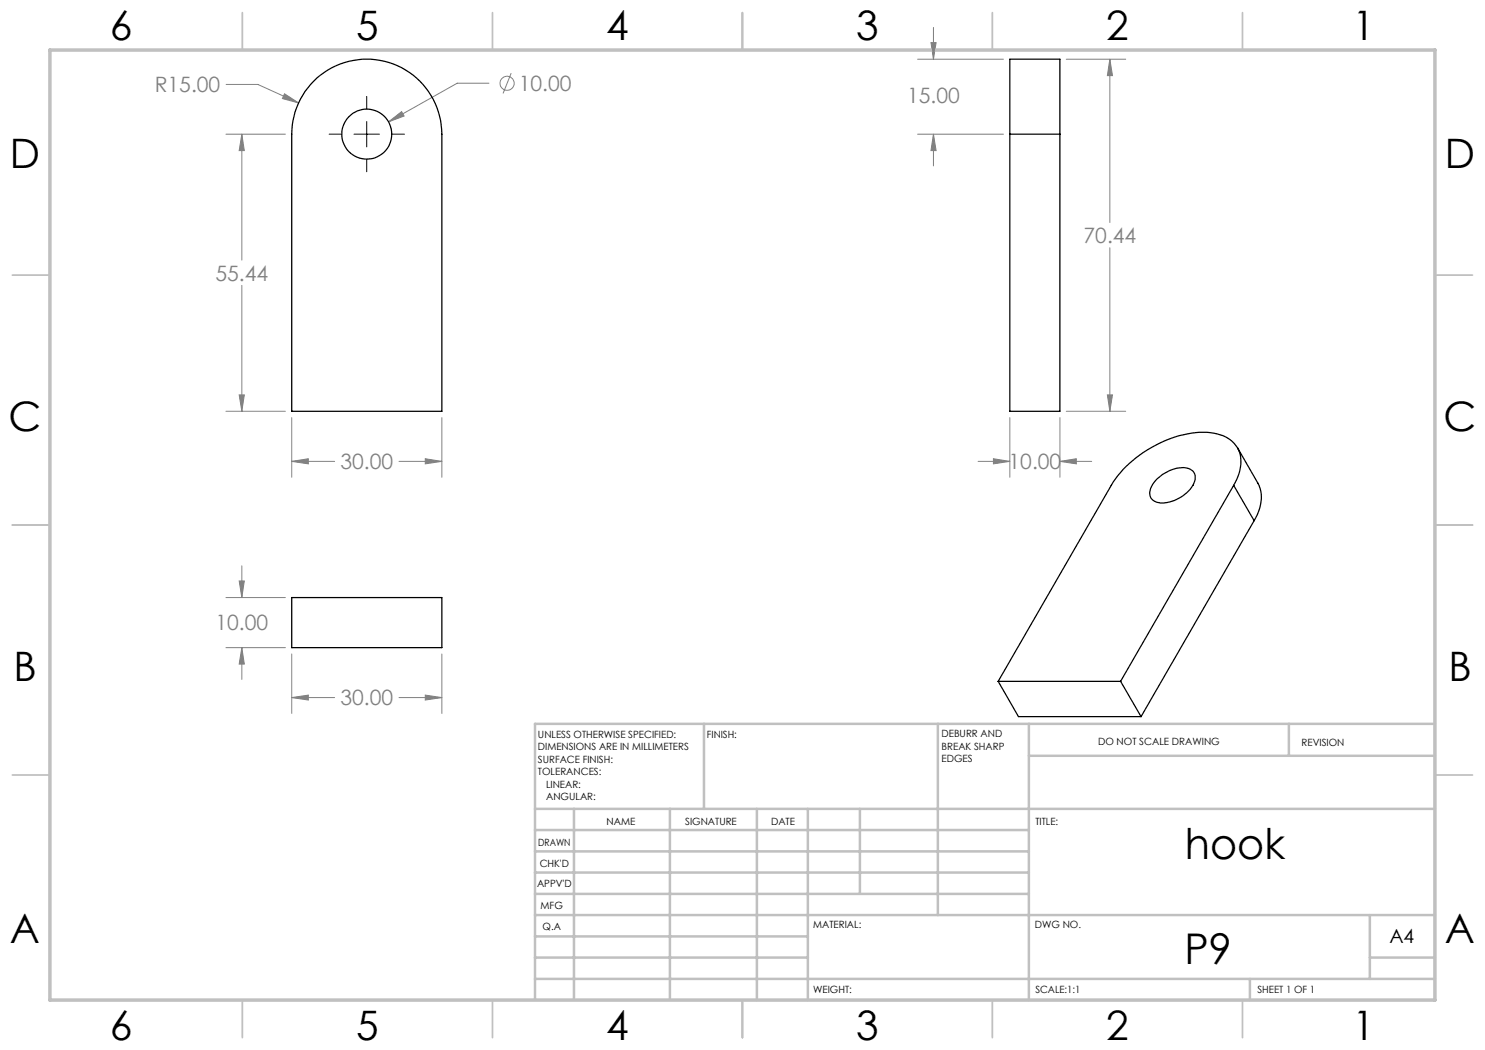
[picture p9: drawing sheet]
<svg xmlns="http://www.w3.org/2000/svg" width="297mm" height="210mm" viewBox="0 0 297 210" stroke-linecap="round" stroke-linejoin="round" font-family="sans-serif">
<g fill="none" stroke="#808080" stroke-width=".2">
<path d="M45.2 16.9h6.4l8.1 3.7M56.9 18.8l2.8 1.8-3.2-.9zM97.8 16.6h-6.4l-13.7 7.8M102.2 14.6l-1.6 4.1M183.5 11.8h17.2M186.2 8.5h1l-.5 3.3zM186.7 5.5v6.3M213.3 11.8h11.8M222 11.8v32.7M222 11.8l.5 3.3h-1zM45.2 26.8h11.9M48.4 26.8v25.2"/>
<path d="M48.4 26.8l.5 3.3h-1.1zM77.7 24.4l2.6-2.1 .5 .9zM183.5 26.8h17.2M186.7 26.8v6.4M186.7 26.8l.5 3.3h-1zM48.4 57.1v25.2M222 49.6v32.7M47.8 79h1.1l-.5 3.3zM221.5 79h1l-.5 3.3zM45.2 82.3h11.9M58.3 83.5v12M58.3 92.3h8.6"/>
<path d="M58.3 92.3l3.4-.6v1.1zM79.8 92.3h8.6M85.1 91.7l3.3 .6-3.3 .5zM88.4 83.5v12M195.6 92.3h6.4M198.7 91.7l3.3 .6-3.3 .5zM202 83.5v12M212 92.3l3.3-.6v1.1zM212 92.3h6.3M212 83.5v12M213.3 82.3h11.8M45.2 119.5h11.9"/>
<path d="M47.8 116.2h1.1l-.5 3.3zM48.4 113.2v6.3M45.2 129.5h11.9M48.4 129.5v6.4M48.4 129.5l.5 3.3h-1.1zM58.3 130.8v11.9M58.3 139.5h8.6M58.3 139.5l3.4-.5v1zM79.8 139.5h8.6M85.1 139l3.3 .5-3.3 .5zM88.4 130.8v11.9"/>
<circle cx="101.4" cy="16.7" r="1.41"/>
</g>
<path d="M73.3 19.3v2.5M65.8 26.8h2.5M70.8 26.8h5.1M73.3 24.3v5.1M73.3 31.9v2.5M78.4 26.8h2.5" fill="none" stroke="#000" stroke-width=".2"/>
<g fill="none" stroke="#c0c0c0" stroke-width=".35">
<path d="M48.5 2.5v7.5M98.5 2.5v7.5M148.5 2.5v7.5M198.5 2.5v7.5M248.5 2.5v7.5M2.5 55h7.5M287 55h7.5M2.5 105h7.5M287 105h7.5M2.5 155h7.5M287 155h7.5M48.5 200v7.5"/>
<path d="M98.5 200v7.5M148.5 200v7.5M198.5 200v7.5M248.5 200v7.5"/>
</g>
<g fill="none" stroke="#c0c0c0" stroke-width=".5">
<path d="M140.8 144.8v17M187.6 144.8v38.2M205.8 144.8v55.2M205.8 151.2h81.2M257.8 144.8v6.4M287 144.8h-180v55.2M107 161.8h180M107 178.8h98.8M107 174.5h98.8M107 170.3h98.8M107 166h98.8M114.8 161.8v38.2"/>
<path d="M134 161.8v38.2M151.4 161.8v38.2M161.6 161.8v38.2M172 161.8v17M107 195.8h180M107 191.5h54.6M107 187.3h54.6M107 183h180M250 195.8v4.2M274 191.5h13M274 183v12.8"/>
</g>
<path d="M10 10h277v190h-277z" fill="none" stroke="#c0c0c0" stroke-width=".7"/>
<path d="M48.4 26.8l.5 3.3h-1.1zM47.8 79h1.1l-.5 3.3zM56.9 18.8l-.4 .9 3.2 .9zM77.7 24.4l3.1-1.2-.5-.9zM58.3 92.3l3.4-.6v1.1zM85.1 91.7l3.3 .6-3.3 .5zM48.4 129.5l.5 3.3h-1.1zM47.8 116.2h1.1l-.5 3.3zM85.1 139l3.3 .5-3.3 .5zM58.3 139.5l3.4-.5v1zM198.7 91.7l3.3 .6-3.3 .5zM212 92.3l3.3-.6v1.1zM222 11.8l.5 3.3h-1zM221.5 79h1l-.5 3.3zM186.7 26.8l.5 3.3h-1zM186.2 8.5h1l-.5 3.3z" fill="#808080"/>
<g fill="none" stroke="#000" stroke-width=".25">
<path d="M63.4 15.6a15 15 0 0 1 16.1-2.5 15 15 0 0 1 8.9 13.7v55.5h-30.1v-55.5a15.3 15.3 0 0 1 5.1-11.2zM202 26.8v-15h10v15M202 26.8v55.5h10v-55.5M202 26.8h10M231.4 95.8a7.1 7.1 0 0 1 6.4-2.1 1.96 1.96 0 0 1 1 3 7.4 7.4 0 0 1-7.4 3.8 2.03 2.03 0 0 1-1.1-3.2zM246.7 97.1a7.8 7.8 0 0 0 .8-7.5 7.2 7.2 0 0 0-6.1-3.1 23.5 23.5 0 0 0-18.3 9.3l-23.5 40.5M246.7 97.1l-22.6 39.2M246.7 97.1l4.1 7M247.5 89.6l4.1 7a7.3 7.3 0 0 1-.8 7.5M58.3 119.5h30.1v10h-30.1zM250.8 104.1l-22.6 39.2M199.6 136.3h24.5"/>
<path d="M199.6 136.3l4.1 7h24.5M224.1 136.3l4.1 7"/>
<circle cx="73.4" cy="26.8" r="5"/>
</g>
<g font-size="8.5">
<text x="237" y="171.8">hook</text>
<text x="236.9" y="192.7">P9</text>
</g>
<g font-size="8.1">
<text x="22" y="8">6</text>
<text x="71.2" y="8">5</text>
<text x="121.2" y="8">4</text>
<text x="171.3" y="8">3</text>
<text x="221.3" y="8">2</text>
<text x="270.5" y="8">1</text>
<text x="2" y="33.6">D</text>
<text x="289" y="33.6">D</text>
<text x="1.7" y="86.1">C</text>
<text x="288.7" y="86.1">C</text>
<text x="2.7" y="136.1">B</text>
<text x="289.7" y="136.1">B</text>
<text x="2" y="188.6">A</text>
<text x="289" y="188.6">A</text>
<text x="22" y="208">6</text>
<text x="71.2" y="208">5</text>
<text x="121.2" y="208">4</text>
<text x="171.3" y="208">3</text>
<text x="221.3" y="208">2</text>
<text x="270.5" y="208">1</text>
</g>
<g font-size="4.2" fill="#808080">
<text x="30.9" y="18.5">R15.00</text>
<text x="103.8" y="18.2">10.00</text>
<text x="181.4" y="20.6">15.00</text>
<text x="216.7" y="48.6">70.44</text>
<text x="43.1" y="56.1">55.44</text>
<text x="68.1" y="93.9">30.00</text>
<text x="201.7" y="93.9">10.00</text>
<text x="43.1" y="126.1">10.00</text>
<text x="68.1" y="141.1">30.00</text>
</g>
<text font-size="3.9" x="277.9" y="188.5">A4</text>
<g font-size="2">
<text x="107.6" y="147.6">UNLESS OTHERWISE SPECIFIED:</text>
<text x="141.4" y="147.6">FINISH:</text>
<text x="188.3" y="147.5">DEBURR AND</text>
<text x="188.3" y="150">BREAK SHARP</text>
<text x="219.6" y="149">DO NOT SCALE DRAWING</text>
<text x="260.3" y="149.2">REVISION</text>
<text x="107.6" y="150.1">DIMENSIONS ARE IN MILLIMETERS</text>
<text x="107.6" y="152.6">SURFACE FINISH:</text>
<text x="107.6" y="155.1">TOLERANCES:</text>
<text x="188.3" y="152.5">EDGES</text>
<text x="109.2" y="157.6">LINEAR:</text>
<text x="109.2" y="160.1">ANGULAR:</text>
<text x="121.3" y="165">NAME</text>
<text x="137" y="164.9">SIGNATURE</text>
<text x="154.2" y="164.9">DATE</text>
<text x="207.1" y="164.9">TITLE:</text>
<text x="107.6" y="169.1">DRAWN</text>
<text x="107.9" y="173.3">CHK'D</text>
<text x="107.4" y="177.4">APPV'D</text>
<text x="108.1" y="181.8">MFG</text>
<text x="108.5" y="186">Q.A</text>
<text x="162.6" y="185.5">MATERIAL:</text>
<text x="207" y="185.5">DWG NO.</text>
<text x="162.6" y="198.5">WEIGHT:</text>
<text x="207.1" y="198.6">SCALE:1:1</text>
<text x="251.5" y="198.6">SHEET 1 OF 1</text>
</g>
</svg>
